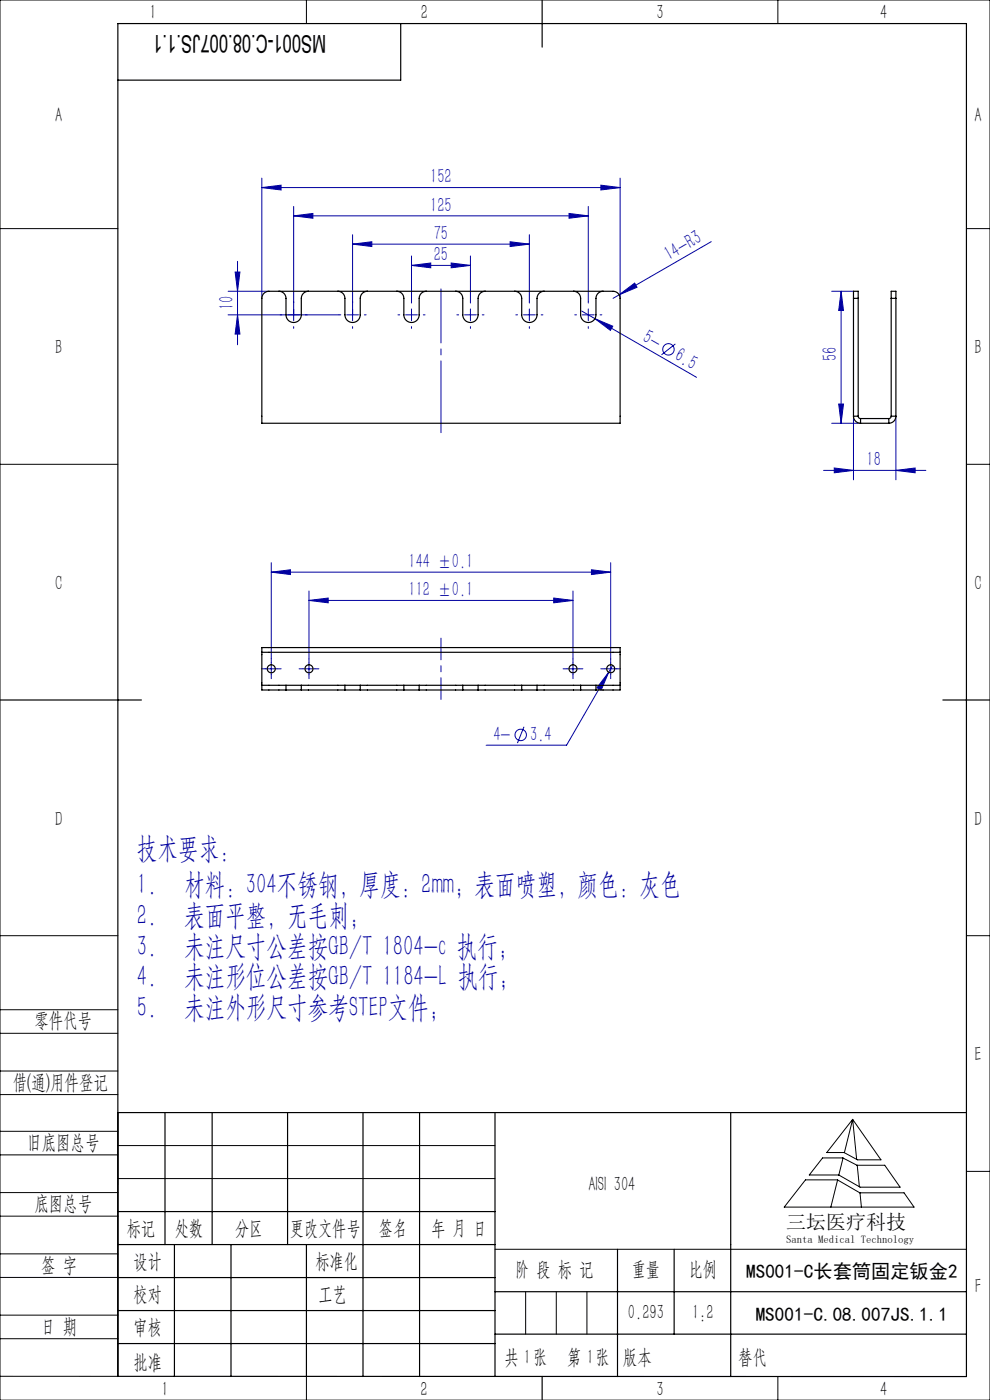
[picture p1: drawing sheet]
<svg xmlns="http://www.w3.org/2000/svg" width="210mm" height="297mm" viewBox="0 0 210 297" stroke-linecap="round" stroke-linejoin="round" font-family="sans-serif">
<g fill="none" stroke="#0000a0" stroke-width=".21">
<path d="M55.5 39.8l4.1-.5v1zM55.5 37.8v25.5M55.5 39.8h76M127.5 39.3l4 .5-4 .5zM131.5 37.8v25.5M49.9 57.7h1l-.5 4.1zM50.4 55.4v17.7M62.3 45.8l4.1-.5v1zM62.3 43.8v24.2M62.3 45.8h62.5M74.8 51.8l4.1-.5v1zM74.8 49.8v18.2"/>
<path d="M74.8 51.8h37.5M87.3 56.3l4.1-.5v1zM87.3 54.3v9.5M87.3 56.3h12.5M95.7 55.8l4.1 .5-4.1 .5zM99.8 54.3v9.6M108.2 51.3l4.1 .5-4.1 .5zM112.3 49.8v14.1M120.7 45.3l4.1 .5-4.1 .5zM124.8 43.8v20.1M150.9 51.3l-20.9 12M48.4 66.8h23.5"/>
<path d="M48.4 61.8h8.6M50.4 66.8l.5 4.1h-1zM73.5 66.8h2.5M86 66.8h2.5M87.3 65.5v2.5M98.5 66.8h2.5M99.8 65.5v2.5M111 66.8h2.5M112.3 65.5v2.5M123.4 66l24.4 14M123.5 66.8h2.5M124.8 65.5v2.5"/>
<path d="M126.2 67.6l3.8 1.6-.5 .9zM131.3 62.5l3.3-2.4 .5 .8zM143.3 73l-3 2.3M176.4 61.8h4.6M178.4 61.8v28M178.4 61.8l.5 4.1h-1zM174.7 99.8h21.7M176.4 89.8h6.1M177 99.3l4 .5-4 .5zM177.9 85.7h1l-.5 4.1zM181 88.3v13.5M190 99.8l4.1-.5v1z"/>
<path d="M190 88.3v13.5M57.5 119.4v20.4M129.5 119.4v20.4M57.5 121.4l4.1-.5v1zM57.5 121.4h72M65.5 127.4l4.1-.5v1zM65.5 125.4v14.4M65.5 127.4h56M117.5 126.9l4 .5-4 .5zM121.5 125.4v14.4M125.5 120.9l4 .5-4 .5zM56.3 141.9h2.5"/>
<path d="M57.5 140.6v2.5M64.3 141.9h2.5M65.5 140.6v2.5M111.1 154.2l-1.3 3.4M120.3 141.9h2.5M121.5 140.6v2.5M128.3 141.9h2.5M129.1 142.6l-1.6 3.8-.9-.5zM129.5 140.6v2.5M130 141.1l-9.8 17h-17.1"/>
<circle cx="141.8" cy="74.1" r="1.21"/>
<circle cx="110.5" cy="155.9" r="1.21"/>
</g>
<g fill="none" stroke="#0000a0" stroke-width=".21" stroke-dasharray="30.5 1.3 1.3 1.3">
<path d="M59.8 66.8h-.4M62.3 64.3v-.4M62.3 69.3v.4M64.8 66.8h.4M72.3 66.8h-.4M74.8 64.3v-.4M74.8 69.3v.4M77.3 66.8h.4M84.8 66.8h-.4M87.3 64.3v-.5M87.3 69.3v.4M89.8 66.8h.4"/>
<path d="M97.3 66.8h-.4M99.8 64.3v-.4M99.8 69.3v.4M102.3 66.8h.4M109.8 66.8h-.4M112.3 64.3v-.4M112.3 69.3v.4M114.8 66.8h.4M122.3 66.8h-.4M124.8 64.3v-.4M124.8 69.3v.4M127.3 66.8h.4"/>
<path d="M56.3 141.9h-.9M57.5 140.6v-.8M57.5 143.1v.9M58.8 141.9h.8M64.3 141.9h-.9M65.5 140.6v-.8M65.5 143.1v.9M66.8 141.9h.8M120.3 141.9h-.9M121.5 140.6v-.8M121.5 143.1v.9M122.8 141.9h.8"/>
<path d="M128.3 141.9h-.9M129.5 140.6v-.8M129.5 143.1v.9M130.8 141.9h.8"/>
</g>
<path d="M93.5 148.4v-13" fill="none" stroke="#0000a0" stroke-width=".21" stroke-dasharray="30.5 1.3 1.3 1.3" stroke-dashoffset="25.9"/>
<path d="M93.5 91.8v-30.5" fill="none" stroke="#0000a0" stroke-width=".21" stroke-dasharray="30.5 1.3 1.3 1.3" stroke-dashoffset="15.2"/>
<g fill="none" stroke="#000" stroke-width=".21">
<path d="M0 0h210v297h-210zM65 0v5M165 0v5M0 48.5h25M205 48.5h5M0 98.5h25M205 98.5h5M0 198.5h25M205 198.5h5M0 214.2h25M0 219.2h25M0 232.2h25"/>
<path d="M0 227.2h25M0 240h25M25 236v56h-25M180.9 237.5l6 8.6h-5l-2.9-1.6h-3.6zM180.9 237.5l-1.8 7M180.9 237.5l.8 8.5M0 245h25M0 258h25M0 253h25M25 243h80M25 250h80M170.9 250.3h6.7l4.8 2.8h9.4l2.1 3h-27.5z"/>
<path d="M174.5 245.6h4.3l3 1.6h5.9l3.2 4.7h-8.5l-4.5-2.6h-6.2zM177.7 250.3l-1.5 5.8M178.8 245.7l-.9 3.6M181.8 247.2l.5 4.6M182.4 253.1l.3 3M205 248.5h5M0 271h25M0 266h25M0 279h25M105 265h100M111.5 274v9M118 274v9"/>
<path d="M124.5 274v9M0 284h25M65 292v5M153.7 292h.1M165 292v5"/>
</g>
<g fill="none" stroke="#000" stroke-width=".25">
<path d="M85 5v12h-60M115 0v10M0 148.5h30M200 148.5h10M25 236h180M35 236v28M45 236v28M61 236v28M77 236v56M89 236v56M105 236v56M155 236v56"/>
<path d="M25 257h80M25 264h80M25 271h80M25 278h80M37 264v28M49 264v28M65 264v28M105 274h100M131 265v27M143 265v18M25 292h180v-287h-180v287M25 285h80"/>
<path d="M105 283h100M115 292v5"/>
</g>
<g fill="#0000a0">
<path d="M129.1 142.6l-1.6 3.8-.9-.5z"/>
<path d="M131.3 62.5l3.3-2.4 .5 .8z"/>
<path d="M126.2 67.6l3.8 1.6-.5 .9z"/>
<path d="M55.5 39.8l4.1-.5v1zM127.5 39.3l4 .5-4 .5z"/>
<path d="M178.4 61.8l.5 4.1h-1zM177.9 85.7h1l-.5 4.1z"/>
<path d="M49.9 57.7h1l-.5 4.1zM50.4 66.8l.5 4.1h-1z"/>
<path d="M177 99.3l4 .5-4 .5zM190 99.8l4.1-.5v1z"/>
<path d="M74.8 51.8l4.1-.5v1zM108.2 51.3l4.1 .5-4.1 .5zM62.3 45.8l4.1-.5v1zM120.7 45.3l4.1 .5-4.1 .5zM87.3 56.3l4.1-.5v1zM95.7 55.8l4.1 .5-4.1 .5zM65.5 127.4l4.1-.5v1zM117.5 126.9l4 .5-4 .5zM57.5 121.4l4.1-.5v1zM125.5 120.9l4 .5-4 .5z"/>
</g>
<g fill="none" stroke="#000" stroke-width=".25">
<path d="M56 62.2l.5-.3 .5-.1h73a1.5 1.5 0 0 1 1.5 1.5v26.5h-76v-26.5l.2-.6zM59.2 61.8a1.5 1.5 0 0 1 1.5 1.5v3.5a1.63 1.63 0 0 0 1.6 1.6 1.63 1.63 0 0 0 1.6-1.6v-3.5a1.5 1.5 0 0 1 1.5-1.5M71.7 61.8a1.5 1.5 0 0 1 1.5 1.5v3.5a1.63 1.63 0 0 0 1.6 1.6 1.63 1.63 0 0 0 1.6-1.6v-3.5a1.5 1.5 0 0 1 1.5-1.5M84.2 61.8a1.5 1.5 0 0 1 1.5 1.5v3.5a1.63 1.63 0 0 0 1.6 1.6 1.63 1.63 0 0 0 1.6-1.6v-3.5a1.5 1.5 0 0 1 1.5-1.5M96.7 61.8a1.5 1.5 0 0 1 1.5 1.5v3.5a1.63 1.63 0 0 0 1.6 1.6 1.63 1.63 0 0 0 1.6-1.6v-3.5a1.5 1.5 0 0 1 1.5-1.5M109.2 61.8a1.5 1.5 0 0 1 1.5 1.5v3.5a1.63 1.63 0 0 0 1.6 1.6 1.63 1.63 0 0 0 1.6-1.6v-3.5a1.5 1.5 0 0 1 1.5-1.5M121.7 61.8a1.5 1.5 0 0 1 1.5 1.5v3.5a1.63 1.63 0 0 0 1.6 1.6 1.63 1.63 0 0 0 1.6-1.6v-3.5a1.5 1.5 0 0 1 1.5-1.5M181 63.3v-1.5h1v1.5M181 63.3h1M181 63.3v25M182 63.3v25M189 63.3v-1.5h1v1.5"/>
<path d="M189 63.3h1M189 63.3v25M190 63.3v25M181 88.3a1.5 1.5 0 0 0 1.5 1.5M181 88.3h1M182 88.3l.2 .3 .3 .2M182.5 89.8h6M182.5 88.8v1M182.5 88.8h6M188.5 88.8v1M189 88.3l-.1 .3-.4 .2M189 88.3h1"/>
<path d="M190 88.3a1.5 1.5 0 0 1-1.5 1.5M55.5 138.4h76M55.5 138.4v-1h76v1M55.5 138.4v7M131.5 138.4v7M55.5 145.4v1h5.2M55.5 145.4h5.2M60.7 146.4h3.2M60.7 145.4h3.2M60.7 145.4v1M63.9 146.4h9.3M63.9 145.4h9.3"/>
<path d="M63.9 145.4v1M73.2 146.4h3.2M73.2 145.4h3.2M73.2 145.4v1M76.4 146.4h9.3M76.4 145.4h9.3M76.4 145.4v1M85.7 146.4h3.2M85.7 145.4h3.2M85.7 145.4v1M88.9 146.4h9.3M88.9 145.4h9.3"/>
<path d="M88.9 145.4v1M98.2 146.4h3.2M98.2 145.4h3.2M98.2 145.4v1M101.4 146.4h9.3M101.4 145.4h9.3M101.4 145.4v1M110.7 146.4h3.2M110.7 145.4h3.2M110.7 145.4v1M113.9 146.4h9.3M113.9 145.4h9.3"/>
<path d="M113.9 145.4v1M123.2 146.4h3.2M123.2 145.4h3.2M123.2 145.4v1M126.4 145.4h5.1M126.4 145.4v1M131.5 145.4v1h-5.1"/>
<circle cx="57.5" cy="141.9" r=".85"/>
<circle cx="65.5" cy="141.9" r=".85"/>
<circle cx="121.5" cy="141.9" r=".85"/>
<circle cx="129.5" cy="141.9" r=".85"/>
</g>
<g font-size="6.3" fill="#0000a0">
<text x="29.1" y="182.1">技术要求：</text>
<text x="29.1" y="189.7">1.</text>
<text x="39.1" y="189.7">材料：304不锈钢，厚度：2mm；表面喷塑，颜色：灰色</text>
<text x="29.1" y="196.2">2.</text>
<text x="39.1" y="196.2">表面平整，无毛刺；</text>
<text x="29.1" y="202.7">3.</text>
<text x="39.1" y="202.7">未注尺寸公差按GB/T 1804-c 执行；</text>
<text x="29.1" y="209.2">4.</text>
<text x="39.1" y="209.2">未注形位公差按GB/T 1184-L 执行；</text>
<text x="29.1" y="215.7">5.</text>
<text x="39.1" y="215.7">未注外形尺寸参考STEP文件；</text>
</g>
<text font-size="5.2" x="69.2" y="7.3" transform="rotate(-180 69.2 7.3)">MS001-C.08.007JS.1.1</text>
<g font-size="4.4" fill="#010000">
<text x="31.7" y="4.1">1</text>
<text x="89.2" y="4.1">2</text>
<text x="139.2" y="4.1">3</text>
<text x="186.7" y="4.1">4</text>
<text x="156.6" y="289.5">替代</text>
</g>
<g font-size="4.4">
<text x="11.7" y="25.9">A</text>
<text x="206.7" y="25.9">A</text>
<text x="11.7" y="75.1">B</text>
<text x="206.7" y="75.1">B</text>
<text x="11.7" y="125.1">C</text>
<text x="206.7" y="125.1">C</text>
<text x="11.7" y="175.1">D</text>
<text x="206.7" y="175.1">D</text>
<text x="7.3" y="217.9">零件代号</text>
<text x="206.7" y="225.1">E</text>
<text x="2.7" y="231">借(通)用件登记</text>
<text x="5.8" y="243.7">旧底图总号</text>
<text x="7.3" y="256.8">底图总号</text>
<text x="124.8" y="252.6">AISI 304</text>
<text x="26.9" y="261.9">标记</text>
<text x="37.1" y="261.9">处数</text>
<text x="49.9" y="261.9">分区</text>
<text x="61.5" y="261.9">更改文件号</text>
<text x="80.4" y="261.9">签名</text>
<text x="91.5" y="261.9">年 月 日</text>
<text x="8.7" y="269.8">签 字</text>
<text x="28.3" y="268.9">设计</text>
<text x="66.9" y="268.9">标准化</text>
<text x="109.3" y="270.8">阶 段 标 记</text>
<text x="134" y="270.8">重量</text>
<text x="146.1" y="270.8">比例</text>
<text x="206.8" y="274.4">F</text>
<text x="28.3" y="276">校对</text>
<text x="67.6" y="276">工艺</text>
<text x="133.2" y="279.8">0.293</text>
<text x="146.8" y="279.8">1:2</text>
<text x="8.7" y="282.9">日 期</text>
<text x="28.4" y="283">审核</text>
<text x="28.3" y="290.4">批准</text>
<text x="107" y="289.5">共 张</text>
<text x="111.1" y="289.5">1</text>
<text x="120.3" y="289.5">第 张</text>
<text x="124.5" y="289.5">1</text>
<text x="132.1" y="289.5">版本</text>
<text x="34.2" y="296.2">1</text>
<text x="89.2" y="296.1">2</text>
<text x="139.2" y="296.1">3</text>
<text x="186.7" y="296.1">4</text>
</g>
<g font-size="4.4" fill="#0000a0">
<text x="91.2" y="38.9">152</text>
<text x="91.2" y="44.9">125</text>
<text x="92" y="50.9">75</text>
<text x="92" y="55.4">25</text>
<text x="141.9" y="55.4" transform="rotate(-30 141.9 55.4)">14-R3</text>
<text x="49.5" y="65.9" transform="rotate(-90 49.5 65.9)">10</text>
<text x="136.1" y="72.3" transform="rotate(30 136.1 72.3)">5-</text>
<text x="142.9" y="76.2" transform="rotate(30 142.9 76.2)">6.5</text>
<text x="177.5" y="76.6" transform="rotate(-90 177.5 76.6)">56</text>
<text x="183.8" y="98.9">18</text>
<text x="86.6" y="120.5">144 ±0.1</text>
<text x="86.6" y="126.5">112 ±0.1</text>
<text x="104.7" y="157.2">4-</text>
<text x="112.5" y="157.2">3.4</text>
</g>
<text font-size="4.2" x="166.8" y="260.7">三坛医疗科技</text>
<g font-size="4.1">
<text x="158.3" y="271.1">MS001-C长套筒固定钣金2</text>
<text x="160.3" y="280.2">MS001-C.08.007JS.1.1</text>
</g>
<text font-size="2.3" x="166.8" y="263.6">Santa Medical Technology</text>
</svg>
